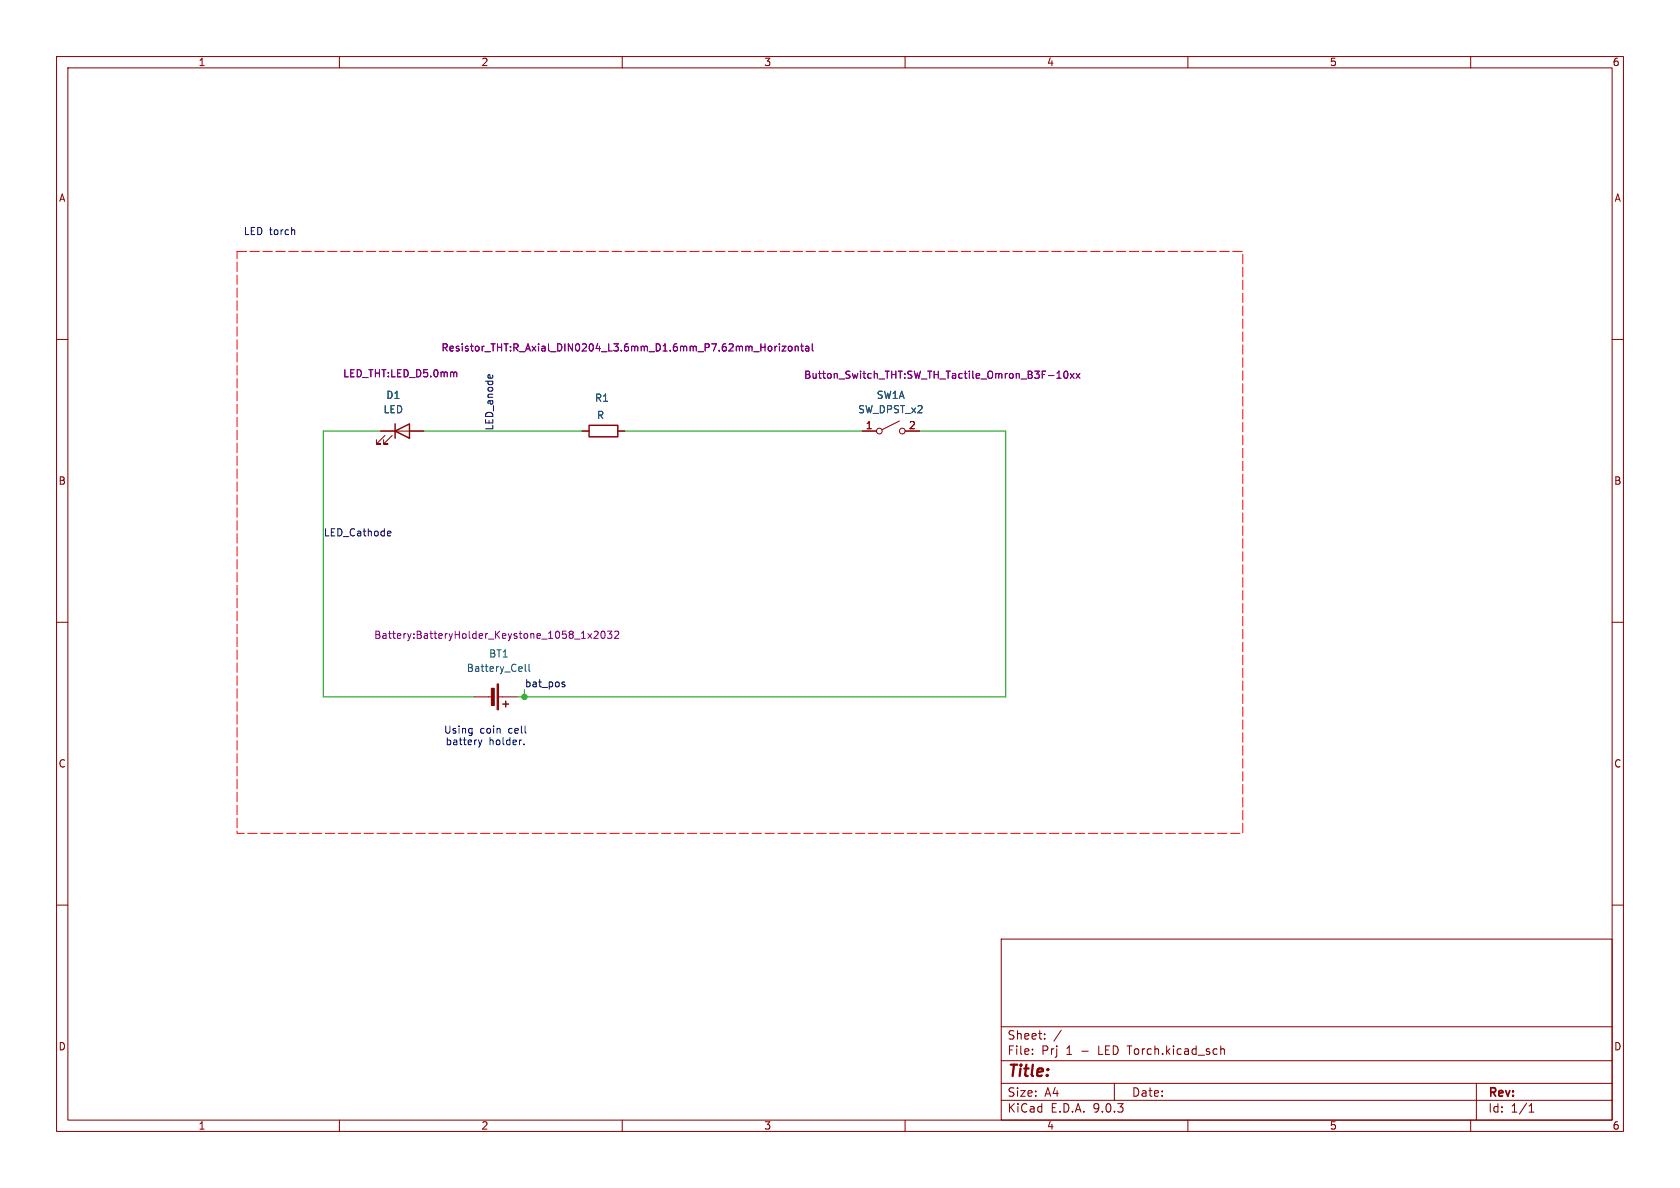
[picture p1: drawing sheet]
<svg xmlns="http://www.w3.org/2000/svg" width="297mm" height="210mm" viewBox="0 0 297 210" stroke-linecap="round" stroke-linejoin="round" font-family="sans-serif">
<g fill="none" stroke="#840000" stroke-width=".18">
<path d="M10 10h277v190h-277zM12 12h273v186h-273zM60 10v2M110 10v2M160 10v2M210 10v2M260 10v2M10 60h2M67.3 76.2h7.6M68.1 77l-1.6 1.5h.8h-.8v-.8M69.3 77l-1.5 1.5h.8h-.8v-.8M102.9 76.2h1.2"/>
<path d="M109.2 76.2h1.3M152.4 76.2h2.5M159 74.4l-3 1.5M160 76.2h2.6M285 60h2M10 110h2M285 110h2M83.8 123.2h3.3M88.1 123.2h3.3M10 160h2M177 166h108v32h-108zM285 160h2"/>
<path d="M60 198v2M110 198v2M160 198v2M177 194.5h108M177 191.5h108M177 187.5h108M177 181.5h108M182.5 186.3v.1M182.5 185.5v.1M184.7 183.6v.1M184.7 182.8v.1M187.6 182.1l-1.3 2"/>
<path d="M197 191.5v3M210 198v2M215.8 184.9v1.5M215.8 185.5l.2-.1 .4 .1 .1 .9M260 198v2M261 191.5v6.5M270.3 196.6h.9M270.3 195.5l.4-.4v1.5"/>
<circle cx="155.4" cy="76.2" r=".51"/>
<circle cx="159.5" cy="76.2" r=".51"/>
</g>
<path d="M69.8 76.2l2.6-1.3v2.6zM69.8 74.9v2.6M104.1 75.2h5.1v2h-5.1zM88.9 124.5h1M89.4 124v1" fill="none" stroke="#840000" stroke-width=".25"/>
<g fill="none" stroke="#840084" stroke-width=".18">
<path d="M80.4 65.8l.4 .2v.6M136.4 61.3v.6M137 61.2v.8M137.4 61.2l-.4 .2M137.8 60.8v.1M137.8 61.2v.8M138.3 61.2h.6l-.6 .8h.6M139.4 61.3l.2-.1 .4 .1v.5l-.1 .2h-.3l-.2-.1zM140.6 61.3l.2-.1 .3 .1v.7M140.6 61.2v.8M141.5 61.2h.5M141.7 60.8v1.1l.3 .1"/>
<path d="M142.4 61.3h.5l.1 .7M143 61.5l-.4 .1-.2 .1 .2 .3h.4M143.6 60.8v1.1l.2 .1M185.3 66.4h1M186.9 66.9h.7M186.9 66l.3-.4v1.3M188.2 65.7l.2-.1a.68 .68 0 0 1 .4 .6 .68 .68 0 0 1-.4 .7l-.2-.1-.1-.4zM189.2 66l.7 .9M189.9 66l-.7 .9M190.2 66l.7 .9M190.9 66l-.7 .9M103.9 112l.7 .8"/>
<path d="M104.6 112l-.7 .8M105 111.7l.5-.1 .3 .3-.8 .9h.8M106.4 111.7l.1-.1a.68 .68 0 0 1 .5 .6 .68 .68 0 0 1-.5 .6l-.1-.1-.2-.3zM107.4 111.6h.8l-.4 .5 .3 .1v.5l-.2 .1-.5-.1M108.7 111.7l.4-.1 .3 .3-.8 .9h.8"/>
</g>
<g fill="#840000" stroke="#840000" stroke-width=".18">
<path d="M87.9 120.9h.2v4.6h-.2z"/>
<path d="M86.9 121.7h.5v3h-.5z"/>
</g>
<path d="M92.9 117.4v1.1l.1 .2M93.5 117.4v1.1l.2 .2" fill="none" stroke="#006464" stroke-width=".18"/>
<path d="M41.9 44.5h177.8v102.8h-177.8v-102.8" fill="none" stroke="#f00" stroke-width=".18" stroke-dasharray="1.7 .6"/>
<path d="M86.3 66.4l.3-.2 .1 .6M87.1 66.3v.1M68.7 93.9l.3 .1 .1 .2-.6 .1M69 94.7h-.3M99.5 121h.3l.1 .2-.2 .2h-.2M99.5 120.6h.3" fill="none" stroke="#0f0f0f" stroke-width=".18"/>
<path d="M67.3 76.2h-10.2v47h26.7M74.9 76.2h28M110.5 76.2h41.9M162.6 76.2h15.2v47h-86.4M92.7 121.9v1.3" fill="none" stroke="#009600" stroke-width=".18"/>
<path d="M52 40.7l.1 .8M83.3 128.8h.2M83.5 128.8l-.1 1.1M83.5 129.5l-.2 .1M84.6 130.8l.3 .9M84.9 131.7l-.3 .4M85.2 130.8l-.3 .9M92.6 131.5v.2" fill="none" stroke="#0000c2" stroke-width=".18"/>
<circle cx="92.7" cy="123.2" r=".46" fill="#009600" stroke="#009600" stroke-width=".18"/>
<text font-size="2.8" fill="#840000" x="178" y="190.9">Title:</text>
<g font-size="2.1" fill="#840000">
<text x="178" y="184">Sheet:</text>
<text x="178" y="186.7">File:</text>
<text x="184.1" y="186.7">Prj</text>
<text x="188.5" y="186.7">1</text>
<text x="191.3" y="186.7">-</text>
<text x="194.4" y="186.7">LED Torch.kicad_sch</text>
<text x="178" y="196.9">KiCad</text>
<text x="178" y="194.1">Size:</text>
<text x="184.7" y="194.1">A4</text>
<text x="185.7" y="196.9">E.D.A.</text>
<text x="193.3" y="196.9">9.0.3</text>
<text x="200" y="194.1">Date:</text>
<text x="263" y="194.3">Rev:</text>
<text x="263" y="196.9">Id:</text>
<text x="267.1" y="196.9">1/1</text>
</g>
<g font-size="1.8" fill="#840000">
<text x="35" y="11.9">1</text>
<text x="85" y="11.9">2</text>
<text x="135" y="11.9">3</text>
<text x="185" y="11.9">4</text>
<text x="235" y="11.9">5</text>
<text x="285" y="11.9">6</text>
<text x="10.3" y="35.9">A</text>
<text x="285.3" y="35.9">A</text>
<text x="10.3" y="85.9">B</text>
<text x="285.3" y="85.9">B</text>
<text x="10.3" y="135.9">C</text>
<text x="285.3" y="135.9">C</text>
<text x="10.3" y="185.9">D</text>
<text x="285.3" y="185.9">D</text>
<text x="35" y="199.9">1</text>
<text x="85" y="199.9">2</text>
<text x="135" y="199.9">3</text>
<text x="185" y="199.9">4</text>
<text x="235" y="199.9">5</text>
<text x="285" y="199.9">6</text>
</g>
<g font-size="1.8" fill="#0000c2">
<text x="43" y="41.8">LED torch</text>
<text x="78.4" y="129.9">Using</text>
<text x="78.7" y="131.9">battery</text>
<text x="84.8" y="129.9">coin</text>
<text x="86.4" y="131.9">holder.</text>
<text x="90" y="129.9">cell</text>
</g>
<g font-size="1.8" fill="#840084">
<text x="77.9" y="62.3">Resistor_THT:R_Axial_DIN0204_L3.6mm_D1.6mm_P7.62mm_Horizontal</text>
<text x="60.6" y="66.9">LED_THT:LED_D5.0mm</text>
<text x="142.1" y="67.2">Button_Switch_THT:SW_TH_Tactile_Omron_B3F-10xx</text>
<text x="66" y="113.1">Battery:BatteryHolder_Keystone_1058_1x2032</text>
</g>
<g font-size="1.8" fill="#006464">
<text x="68.2" y="70.7">D1</text>
<text x="105.1" y="71.2">R1</text>
<text x="154.9" y="70.7">SW1A</text>
<text x="67.7" y="73.3">LED</text>
<text x="105.4" y="74.3">R</text>
<text x="151.6" y="73.3">SW_DPST_x2</text>
<text x="82.4" y="119">Battery_Cell</text>
<text x="86.4" y="116.4">BT1</text>
</g>
<g font-size="1.8" fill="#0f0f0f">
<text x="87.3" y="76.2" transform="rotate(-90 87.3 76.2)">LED_anode</text>
<text x="57.1" y="94.9">LED_Cathode</text>
<text x="92.7" y="121.6">bat_pos</text>
</g>
<g font-size="1.8" fill="#a90000">
<text x="153" y="75.9">1</text>
<text x="160.6" y="75.9">2</text>
</g>
</svg>
